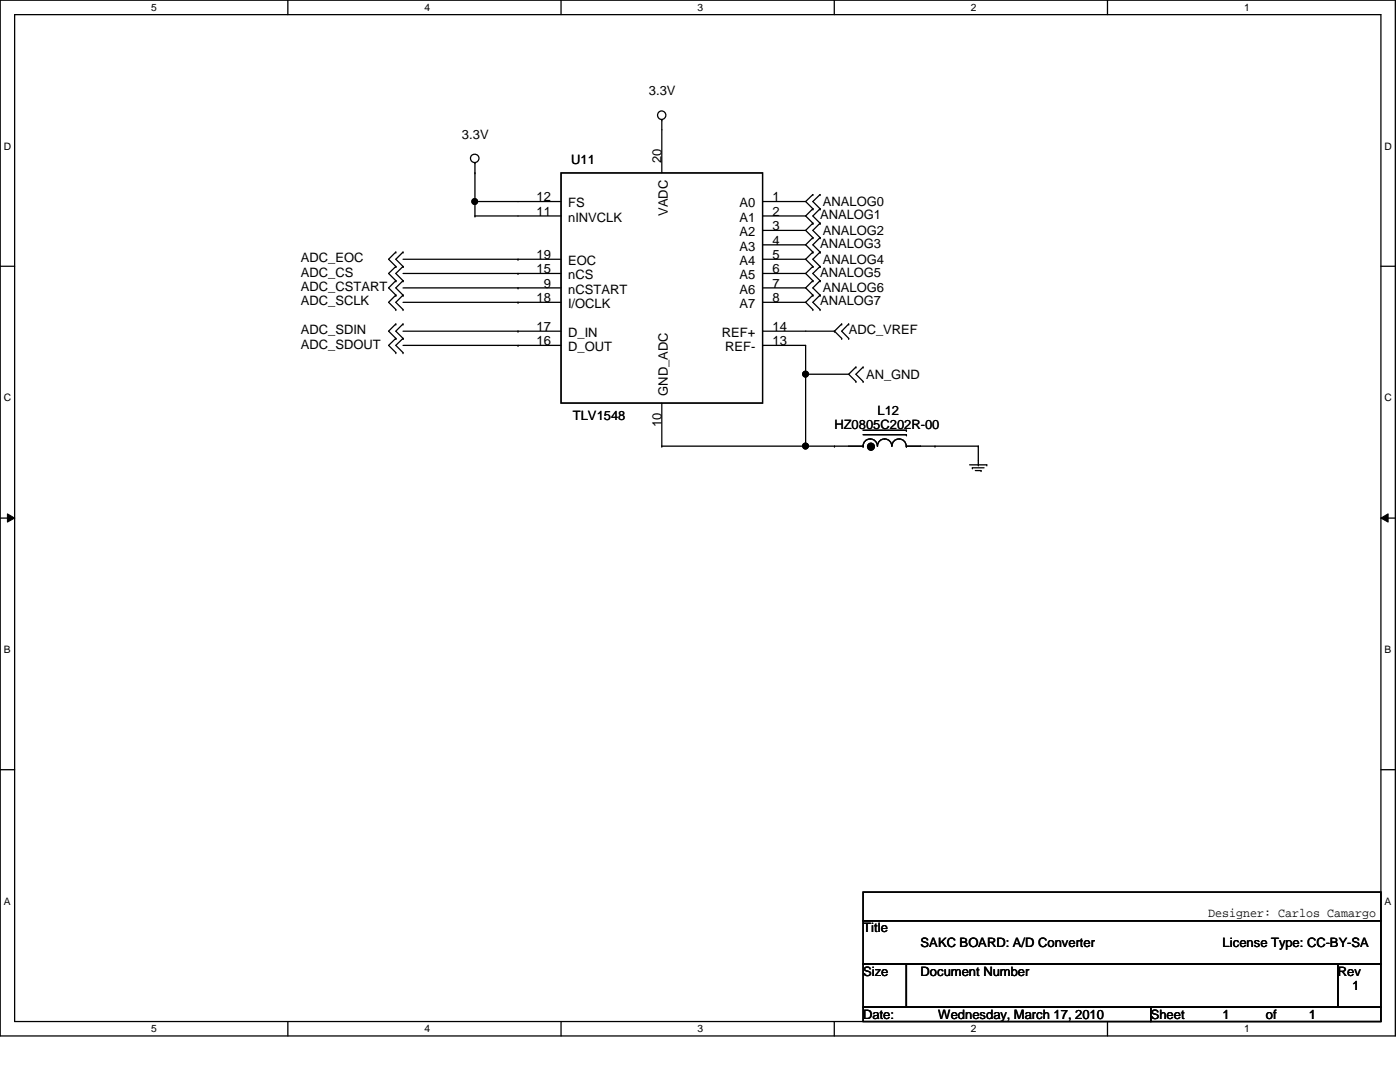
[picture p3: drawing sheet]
<svg xmlns="http://www.w3.org/2000/svg" width="279mm" height="216mm" viewBox="0 0 279 216" stroke-linecap="round" stroke-linejoin="round" font-family="sans-serif">
<path d="M0 0h278.5v206.7h-278.5zM2.9 2.9h272.7v200.9h-272.7z" fill="none" stroke="#000" stroke-width=".25"/>
<g fill="#fff">
<path d="M30.2 .3h1.1v2.3h-1.1z"/>
<path d="M30.2 204.1h1.1v2.3h-1.1z"/>
</g>
<path d="M57.4 0v2.9M57.4 203.8v2.9" fill="none" stroke="#000" stroke-width=".25"/>
<g fill="#fff">
<path d="M84.7 .3h1.1v2.3h-1.1z"/>
<path d="M84.7 204.1h1.1v2.3h-1.1z"/>
</g>
<path d="M112 0v2.9M112 203.8v2.9" fill="none" stroke="#000" stroke-width=".25"/>
<g fill="#fff">
<path d="M139.2 .3h1.1v2.3h-1.1z"/>
<path d="M139.2 204.1h1.1v2.3h-1.1z"/>
</g>
<path d="M166.5 0v2.9M166.5 203.8v2.9" fill="none" stroke="#000" stroke-width=".25"/>
<g fill="#fff">
<path d="M193.8 .3h1.1v2.3h-1.1z"/>
<path d="M193.8 204.1h1.1v2.3h-1.1z"/>
</g>
<path d="M221 0v2.9M221 203.8v2.9" fill="none" stroke="#000" stroke-width=".25"/>
<g fill="#fff">
<path d="M248.3 .3h1.1v2.3h-1.1z"/>
<path d="M248.3 204.1h1.1v2.3h-1.1z"/>
<path d="M.8 28h1.4v2.3h-1.4z"/>
<path d="M276.3 28h1.4v2.3h-1.4z"/>
<path d="M.8 78.2h1.4v2.3h-1.4z"/>
<path d="M276.3 78.2h1.4v2.3h-1.4z"/>
</g>
<path d="M0 53.1h2.9M275.6 53.1h2.9" fill="none" stroke="#000" stroke-width=".25"/>
<g fill="#fff">
<path d="M.8 128.5h1.3v2.2h-1.3z"/>
<path d="M276.3 128.5h1.3v2.2h-1.3z"/>
</g>
<path d="M0 103.4h2.9M275.6 103.4h2.9" fill="none" stroke="#000" stroke-width=".25"/>
<path d="M1.5 102.5l1.4 .9-1.4 .8zM275.6 103.4l1.4-.9v1.7z" fill="#000"/>
<path d="M1.5 102.5l1.4 .9-1.4 .8zM275.6 103.4l1.4-.9v1.7z" fill="none" stroke="#000" stroke-width=".2"/>
<g fill="#fff">
<path d="M.8 178.7h1.3v2.2h-1.3z"/>
<path d="M276.3 178.7h1.3v2.2h-1.3z"/>
</g>
<g fill="none" stroke="#000" stroke-width=".25">
<path d="M94.8 34.5h.1M94.8 32.5h.1M94.8 32.5v10.6M112 34.5h40.2v45.9h-40.2zM132.1 23.9h.1M132.1 23.9v10.6M162.2 38.8h.1M162.2 38.8l-1.4 1.4M163.7 38.8h.1M163.7 38.8l-1.5 1.4 1.5 1.5M79 53.2h.1M79 50.3h.1"/>
<path d="M79 58.9h.1M79 56h.1M79 50.3l-1.4 1.4 1.4 1.5M79 58.9l-1.4 1.4 1.4 1.5M79 53.2l-1.4 1.4 1.4 1.4M79 56l-1.4 1.4 1.4 1.5M80.4 53.2h.1M80.4 50.3h.1M80.4 58.9h.1M80.4 56h.1M80.4 51.7h31.6M80.4 54.6h31.6"/>
<path d="M80.4 57.4h31.6M80.4 50.3l-1.4 1.4 1.4 1.5M80.4 58.9l-1.4 1.4 1.4 1.5M80.4 53.2l-1.4 1.4 1.4 1.4M80.4 56l-1.4 1.4 1.4 1.5M94.8 40.2h.1M94.8 43.1h.1M94.8 40.2h17.2M94.8 43.1h17.2M103.4 51.7h.1M103.4 54.6h.1M103.4 57.4h.1"/>
<path d="M152.2 51.7h8.6M152.2 54.6h8.6M152.2 57.4h8.6M152.2 40.2h8.6M152.2 43.1h8.6M152.2 46h8.6M152.2 48.9h8.6M160.8 40.2l1.4 1.5M160.8 43.1l1.4 1.4M160.8 46l1.4 1.4M160.8 48.9l1.4 1.4M160.8 51.7l1.4 1.5"/>
<path d="M160.8 54.6l1.4 1.4M160.8 57.4l1.4 1.5M162.2 41.7h.1M162.2 44.5h.1M162.2 47.4h.1M162.2 50.3h.1M162.2 53.2h.1M162.2 56h.1M162.2 58.9h.1M162.2 41.7l-1.4 1.4M162.2 44.5l-1.4 1.5M162.2 47.4l-1.4 1.5"/>
<path d="M162.2 50.3l-1.4 1.4M162.2 53.2l-1.4 1.4M162.2 56l-1.4 1.4M162.2 58.9l-1.4 1.4M163.7 41.7h.1M163.7 44.5h.1M163.7 47.4h.1M163.7 50.3h.1M163.7 53.2h.1M163.7 56h.1M163.7 58.9h.1M163.7 41.7l-1.5 1.4 1.5 1.4"/>
<path d="M163.7 44.5l-1.5 1.5 1.5 1.4M163.7 47.4l-1.5 1.5 1.5 1.4M163.7 50.3l-1.5 1.4 1.5 1.5M163.7 53.2l-1.5 1.4 1.5 1.4M163.7 56l-1.5 1.4 1.5 1.5M163.7 58.9l-1.5 1.4 1.5 1.5M79 70.4h.1M79 67.5h.1M79 61.8h.1M79 64.6h.1M79 67.5l-1.4 1.4 1.4 1.5M79 64.6l-1.4 1.5 1.4 1.4"/>
<path d="M80.4 70.4h.1M80.4 67.5h.1M80.4 61.8h.1M80.4 64.6h.1M80.4 68.9h31.6M80.4 66.1h31.6M80.4 60.3h31.6M80.4 67.5l-1.4 1.4 1.4 1.5M80.4 64.6l-1.4 1.5 1.4 1.4M103.4 68.9h.1M103.4 66.1h.1M103.4 60.3h.1"/>
<path d="M152.2 68.9h8.6v20.1M152.2 66.1h14.3M152.2 60.3h8.6M160.8 74.7h.1M160.8 74.7h8.6M160.8 60.3l1.4 1.5M162.2 61.8h.1M163.7 61.8h.1M166.5 66.1h.1M166.5 66.1l1.5 1.4M168 64.6h.1M168 67.5h.1"/>
<path d="M168 64.6l-1.5 1.5M169.4 67.5h.1M169.4 64.6h.1M169.4 74.7l1.4 1.4M169.4 64.6l-1.4 1.5 1.4 1.4M170.8 73.2h.1M170.8 76.1h.1M170.8 73.2l-1.4 1.5M172.3 76.1h.1M172.3 73.2h.1M172.3 73.2l-1.5 1.5 1.5 1.4M132.1 89h.1"/>
<path d="M132.1 89h40.2M132.1 80.4v8.6M160.8 89h.1M166.5 89h.1M172.3 89a1.42 1.42 0 0 1 1.4-1.4 1.42 1.42 0 0 1 1.4 1.4M172.3 89h.1M172.3 86.7h8.6M172.3 85.9h8.6M175.1 89a1.42 1.42 0 0 1 1.5-1.4 1.42 1.42 0 0 1 1.4 1.4M178 89a1.42 1.42 0 0 1 1.4-1.4 1.42 1.42 0 0 1 1.4 1.4M180.9 89h.1M180.9 86.7h.1"/>
<path d="M180.9 85.9h.1M180.9 89h14.3M186.6 89h.1M193.5 92.8h3.4M194.1 93.3h.1M194.1 93.3h2.3M194.6 93.9h1.2M195.2 89h.1M195.2 92.8h.1M195.2 89v3.8M195.8 93.9h.1M196.9 92.8h.1"/>
<path d="M0 153.6h2.9M275.6 153.6h2.9M172.3 178h103.3v5.7h-103.3zM172.3 183.7h103.3v8.7h-103.3zM172.3 192.4h8.6v8.6h-8.6zM180.9 192.4h86.1v8.6h-86.1zM267 192.4h8.6v8.6h-8.6zM172.3 201h57.4v2.8h-57.4zM229.7 201h45.9v2.8h-45.9z"/>
<circle cx="94.7" cy="31.6" r=".84"/>
<circle cx="132" cy="23" r=".84"/>
<circle cx="94.7" cy="40.2" r=".56"/>
<circle cx="160.8" cy="74.6" r=".57"/>
<circle cx="160.8" cy="89" r=".57"/>
<circle cx="173.8" cy="89.1" r=".68"/>
</g>
<g fill="#000">
<circle cx="94.7" cy="40.2" r=".56"/>
<circle cx="160.8" cy="74.6" r=".57"/>
<circle cx="160.8" cy="89" r=".57"/>
<circle cx="173.8" cy="89.1" r=".68"/>
</g>
<g font-size="2.6">
<text x="129.5" y="19">3.3V</text>
<text x="92.2" y="27.6">3.3V</text>
<text x="114" y="32.8">U11</text>
<text x="132" y="32.5" transform="rotate(-90 132 32.5)">20</text>
<text x="107.1" y="40.2">12</text>
<text x="113.4" y="41.4">FS</text>
<text x="147.6" y="41.4">A0</text>
<text x="154.2" y="40.2">1</text>
<text x="164.2" y="41.1">ANALOG0</text>
<text x="107.1" y="43.1">11</text>
<text x="113.4" y="44.3">nINVCLK</text>
<text x="133.3" y="43.1" transform="rotate(-90 133.3 43.1)">VADC</text>
<text x="147.6" y="44.3">A1</text>
<text x="147.6" y="47.2">A2</text>
<text x="154.2" y="43.1">2</text>
<text x="154.2" y="45.9">3</text>
<text x="163.7" y="43.7">ANALOG1</text>
<text x="164.2" y="46.9">ANALOG2</text>
<text x="60" y="52.3">ADC_EOC</text>
<text x="107.1" y="51.7">19</text>
<text x="113.4" y="52.9">EOC</text>
<text x="147.6" y="50">A3</text>
<text x="147.6" y="52.9">A4</text>
<text x="154.2" y="48.8">4</text>
<text x="154.2" y="51.7">5</text>
<text x="163.7" y="49.4">ANALOG3</text>
<text x="164.2" y="52.6">ANALOG4</text>
<text x="60" y="55.2">ADC_CS</text>
<text x="60" y="58.1">ADC_CSTART</text>
<text x="107.1" y="54.5">15</text>
<text x="108.5" y="57.4">9</text>
<text x="113.4" y="55.8">nCS</text>
<text x="113.4" y="58.6">nCSTART</text>
<text x="147.6" y="55.8">A5</text>
<text x="147.6" y="58.6">A6</text>
<text x="154.2" y="54.5">6</text>
<text x="154.2" y="57.4">7</text>
<text x="163.7" y="55.2">ANALOG5</text>
<text x="164.2" y="58.3">ANALOG6</text>
<text x="60" y="60.9">ADC_SCLK</text>
<text x="107.1" y="60.3">18</text>
<text x="113.4" y="61.5">I/OCLK</text>
<text x="147.6" y="61.5">A7</text>
<text x="154.2" y="60.3">8</text>
<text x="163.7" y="60.9">ANALOG7</text>
<text x="60" y="69.6">ADC_SDOUT</text>
<text x="60" y="66.7">ADC_SDIN</text>
<text x="107.1" y="66">17</text>
<text x="107.1" y="68.9">16</text>
<text x="113.4" y="67.3">D_IN</text>
<text x="113.4" y="70.1">D_OUT</text>
<text x="144.1" y="67.3">REF+</text>
<text x="144.7" y="70.1">REF-</text>
<text x="154.2" y="66">14</text>
<text x="154.2" y="68.9">13</text>
<text x="169.4" y="66.7">ADC_VREF</text>
<text x="172.8" y="75.6">AN_GND</text>
<text x="114.3" y="83.9">TLV1548</text>
<text x="133.3" y="79" transform="rotate(-90 133.3 79)">GND_ADC</text>
<text x="175.1" y="82.8">L12</text>
<text x="132" y="85.3" transform="rotate(-90 132 85.3)">10</text>
<text x="166.5" y="85.6">HZ0805C202R-00</text>
<text x="241.1" y="183">Designer: Carlos Camargo</text>
<text x="172.3" y="186.1">Title</text>
<text x="183.7" y="188.9">SAKC BOARD: A/D Converter</text>
<text x="244" y="188.9">License Type: CC-BY-SA</text>
<text x="172.3" y="194.7">Size</text>
<text x="183.7" y="194.7">Document Number</text>
<text x="267" y="194.7">Rev</text>
<text x="269.8" y="197.6">1</text>
<text x="172.3" y="203.3">Date:</text>
<text x="187.2" y="203.3">Wednesday, March 17, 2010</text>
<text x="229.7" y="203.3">Sheet</text>
<text x="244" y="203.3">1</text>
<text x="252.6" y="203.3">of</text>
<text x="261.2" y="203.3">1</text>
</g>
<g font-size="2">
<text x="30.2" y="2.2">5</text>
<text x="84.7" y="2.2">4</text>
<text x="139.2" y="2.2">3</text>
<text x="193.8" y="2.2">2</text>
<text x="248.3" y="2.2">1</text>
<text x=".8" y="29.8">D</text>
<text x="276.3" y="29.8">D</text>
<text x=".8" y="80.1">C</text>
<text x="276.3" y="80.1">C</text>
<text x=".8" y="130.3">B</text>
<text x="276.3" y="130.3">B</text>
<text x=".8" y="180.5">A</text>
<text x="276.3" y="180.5">A</text>
<text x="30.2" y="206">5</text>
<text x="84.7" y="206">4</text>
<text x="139.2" y="206">3</text>
<text x="193.8" y="206">2</text>
<text x="248.3" y="206">1</text>
</g>
</svg>
